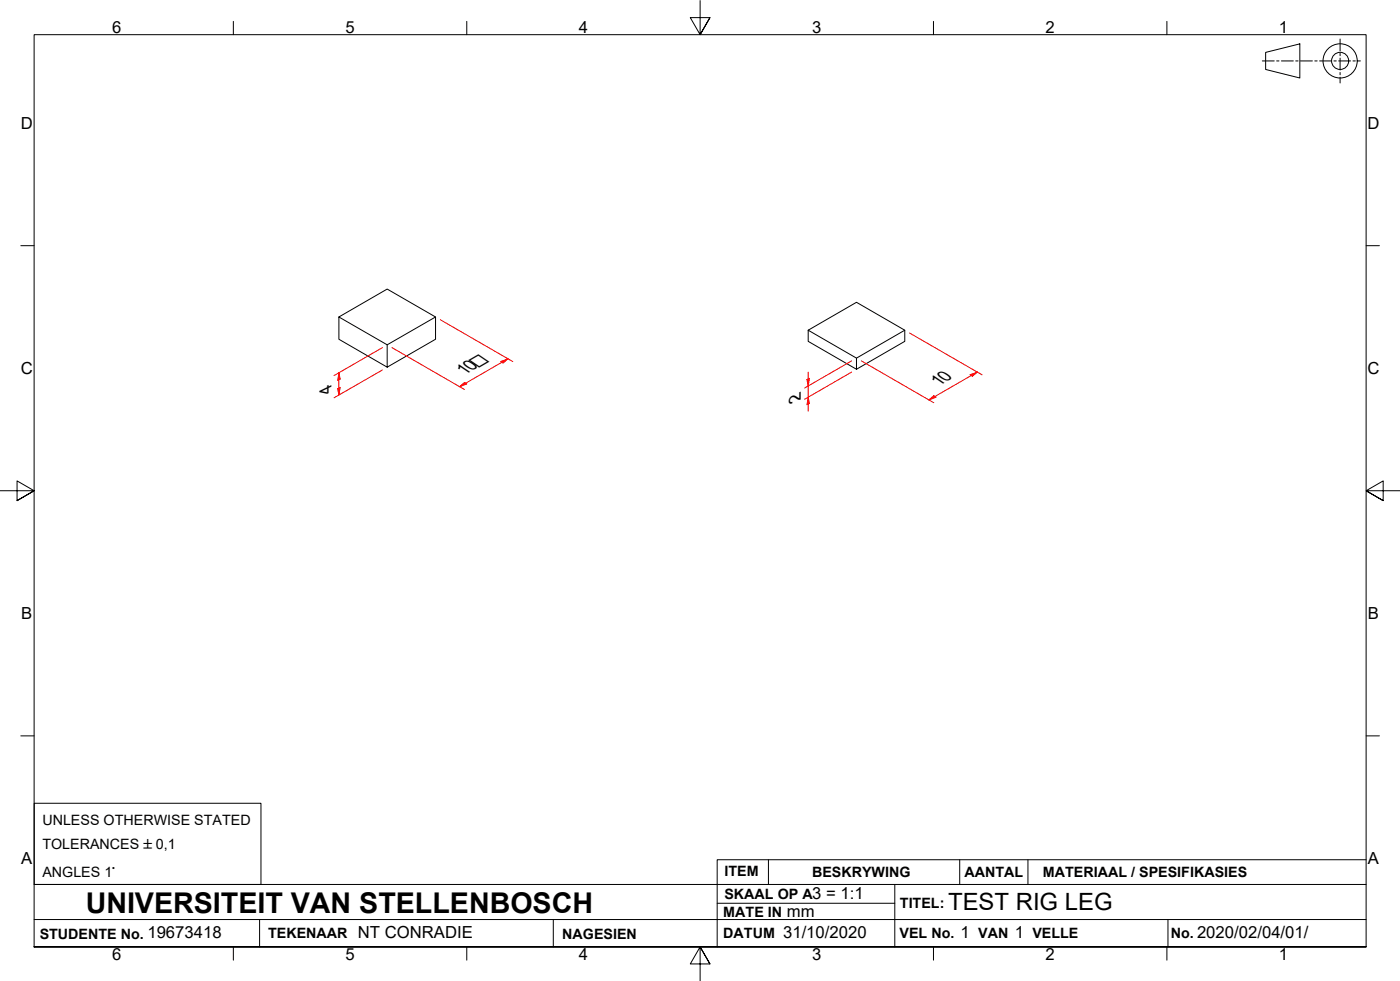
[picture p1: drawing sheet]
<svg xmlns="http://www.w3.org/2000/svg" width="410mm" height="287mm" viewBox="0 0 410 287" stroke-linecap="round" stroke-linejoin="round" font-family="sans-serif">
<!-- layer: Visible Edges(ISO) -->
<path d="M99.2 92.8v6.5l14.2 8.2v-6.6l-14.2-8.1 14.2-8.2 14.1 8.2v6.5l-14.1 8.2M127.5 92.8l-14.1 8.1M236.6 96.7v3.2l14.2 8.2v-3.3l-14.2-8.1 14.2-8.2 14.1 8.2v3.2l-14.1 8.2M264.9 96.7l-14.1 8.1" fill="none" stroke="#000" stroke-width=".29"/>
<!-- layer: Border_0 -->
<g fill="none" stroke="#000" stroke-width=".29">
<path d="M68.3 6.3v3.9M136.7 6.3v3.9M205 .2v10l-2.9-5h5.8l-2.9 5 2.9-5M273.3 6.3v3.9M341.7 6.3v3.9M6.1 71.9h3.9M400 71.9h3.9M0 143.7h10l-5-2.9v5.8l5-2.9-5 2.9M410 143.7h-10l5-2.9v5.8l-5-2.9 5 2.9M6.1 215.4h3.9M400 215.4h3.9M10 277.2v-267h390v267h-390h390"/>
<path d="M68.3 277.2v3.9M136.7 277.2v3.9M273.3 277.2v3.9M341.7 277.2v3.9M207.9 282.2l-2.9-5 2.9 5h-5.8l2.9-5v10"/>
</g>
<!-- layer: Sketch Geometry(ISO) -->
<g fill="none" stroke="#000" stroke-width=".29">
<path d="M369.6 17.8h3.5M370.6 15.3l10-2.5v10l-10-2.5zM373.8 17.8h.7M375.2 17.8h3.5M379.4 17.8h.7M380.8 17.8h3.5M385 17.8h.7M386.4 17.8h3.5M390.6 17.8h.7M392 17.8h3.5M392.4 11.4v3.5M392.4 15.6v.7"/>
<path d="M392.4 17v3.5M396.2 17.8h.7M397.6 17.8h.7M392.4 21.2v.7M392.4 22.6v1.7M10 235.1h66.4v23.8h-66.4zM10 258.9h390M225 251.7v7.2M262 258.9v18.3M281 251.7v7.2M301 251.7v7.2M400 251.7h-190v25.5"/>
<path d="M10 277.2h390M10 269.2h390M76 269.2v8M162 269.2v8M210 264.4h52M342 269.2v8"/>
<circle cx="392.4" cy="17.8" r="5"/>
<circle cx="392.4" cy="17.8" r="2.51"/>
</g>
<!-- layer: Dimensions(ISO) -->
<path d="M136.4 112.2l-1.8 1" fill="none" stroke="#f00" stroke-width=".29"/>
<path d="M134.6 113.2l1.4-1.2 .7 .4z" fill-rule="evenodd" fill="#f00"/>
<path d="M134.6 113.2l1.4-1.2 .7 .4zM148.7 105l-1.7 1" fill="none" stroke="#f00" stroke-width=".29"/>
<path d="M146.6 105.8l2.1-.8-1.4 1.2z" fill-rule="evenodd" fill="#f00"/>
<path d="M128.9 93.6l21.3 12.2M99.2 109.1v2.1M114.8 101.8l21.2 12.2M146.6 105.8l2.1-.8-1.4 1.2zM147 106l-10.6 6.2" fill="none" stroke="#f00" stroke-width=".29"/>
<path d="M99.2 109.1l.4 1.8-.7 .5z" fill-rule="evenodd" fill="#f00"/>
<path d="M99.2 109.1l.4 1.8-.7 .5zM99.2 113.6v2" fill="none" stroke="#f00" stroke-width=".29"/>
<path d="M98.9 113.8l.7-.4-.4 2.2z" fill-rule="evenodd" fill="#f00"/>
<path d="M98.9 113.8l.7-.4-.4 2.2zM99.2 111.2v2.4M112 108.3l-14.2 8.2M112 101.8l-14.2 8.1M273.8 116l-1.8 1.1" fill="none" stroke="#f00" stroke-width=".29"/>
<path d="M272 117.1l1.4-1.3 .7 .5z" fill-rule="evenodd" fill="#f00"/>
<path d="M272 117.1l1.4-1.3 .7 .5zM286.2 108.9l-1.8 1" fill="none" stroke="#f00" stroke-width=".29"/>
<path d="M284 109.7l2.2-.8-1.5 1.2z" fill-rule="evenodd" fill="#f00"/>
<path d="M266.3 97.5l21.2 12.2M236.6 110.9v2.1M252.2 105.6l21.2 12.3M284 109.7l2.2-.8-1.5 1.2zM284.4 109.9l-10.6 6.1" fill="none" stroke="#f00" stroke-width=".29"/>
<path d="M236.3 111.2l.7-.5-.4 2.3z" fill-rule="evenodd" fill="#f00"/>
<path d="M236.3 111.2l.7-.5-.4 2.3zM236.6 116.3v2" fill="none" stroke="#f00" stroke-width=".29"/>
<path d="M236.6 116.3l.4 1.8-.7 .4z" fill-rule="evenodd" fill="#f00"/>
<path d="M236.6 116.3l.4 1.8-.7 .4zM236.6 108.9v2M236.6 113v3.3M236.6 118.3v2M249.4 108.9l-13.8 8M249.4 105.6l-13.8 8" fill="none" stroke="#f00" stroke-width=".29"/>
<text font-size="8.4" x="25.1" y="267.1">UNIVERSITEIT VAN STELLENBOSCH</text>
<text font-size="7" x="277.6" y="266.5">TEST RIG LEG</text>
<g font-size="5.4">
<text x="136.1" y="109.8" transform="rotate(-30 136.1 109.8)">10□</text>
<text x="275" y="112.9" transform="rotate(-30 275 112.9)">10</text>
<text x="97.1" y="114.7" transform="rotate(-90 97.1 114.7)">4</text>
<text x="234.5" y="117" transform="rotate(-90 234.5 117)">2</text>
</g>
<g font-size="4.9">
<text x="32.8" y="9.8">6</text>
<text x="101.1" y="9.8">5</text>
<text x="169.5" y="9.8">4</text>
<text x="237.8" y="9.8">3</text>
<text x="306.1" y="9.8">2</text>
<text x="374.5" y="9.8">1</text>
<text x="6.1" y="37.8">D</text>
<text x="400.4" y="37.8">D</text>
<text x="6.1" y="109.5">C</text>
<text x="400.4" y="109.5">C</text>
<text x="6.2" y="181.3">B</text>
<text x="400.5" y="181.3">B</text>
<text x="6.2" y="253">A</text>
<text x="400.5" y="253">A</text>
<text x="237.8" y="263.3">3 = 1:1</text>
<text x="230.4" y="268.4">mm</text>
<text x="43.2" y="274.7">19673418</text>
<text x="104.8" y="274.5">NT CONRADIE</text>
<text x="229.3" y="274.6">31/10/2020</text>
<text x="281.3" y="274.4">1</text>
<text x="297.2" y="274.5">1</text>
<text x="350.5" y="274.6">2020/02/04/01/</text>
<text x="32.8" y="281.1">6</text>
<text x="101.1" y="281.1">5</text>
<text x="169.5" y="281.1">4</text>
<text x="237.8" y="281.1">3</text>
<text x="306.1" y="281.1">2</text>
<text x="374.5" y="281.1">1</text>
</g>
<g font-size="4.2">
<text x="12.4" y="241.5">UNLESS OTHERWISE STATED</text>
<text x="12.4" y="248.5">TOLERANCES ±0,1</text>
<text x="12.4" y="256.6">ANGLES 1°</text>
<text x="212.2" y="256.5">ITEM</text>
<text x="237.8" y="256.7">BESKRYWING</text>
<text x="282.4" y="256.9">AANTAL</text>
<text x="305.4" y="256.9">MATERIAAL / SPESIFIKASIES</text>
<text x="212.1" y="263">SKAAL OP A</text>
<text x="211.8" y="268.4">MATE IN</text>
<text x="263.5" y="265.7">TITEL:</text>
<text x="11.6" y="274.8">STUDENTE No.</text>
<text x="78.5" y="274.6">TEKENAAR</text>
<text x="164.6" y="274.8">NAGESIEN</text>
<text x="211.8" y="274.6">DATUM</text>
<text x="263.4" y="274.5">VEL No.</text>
<text x="286.4" y="274.5">VAN</text>
<text x="302.3" y="274.5">VELLE</text>
<text x="342.8" y="274.5">No.</text>
</g>
</svg>
